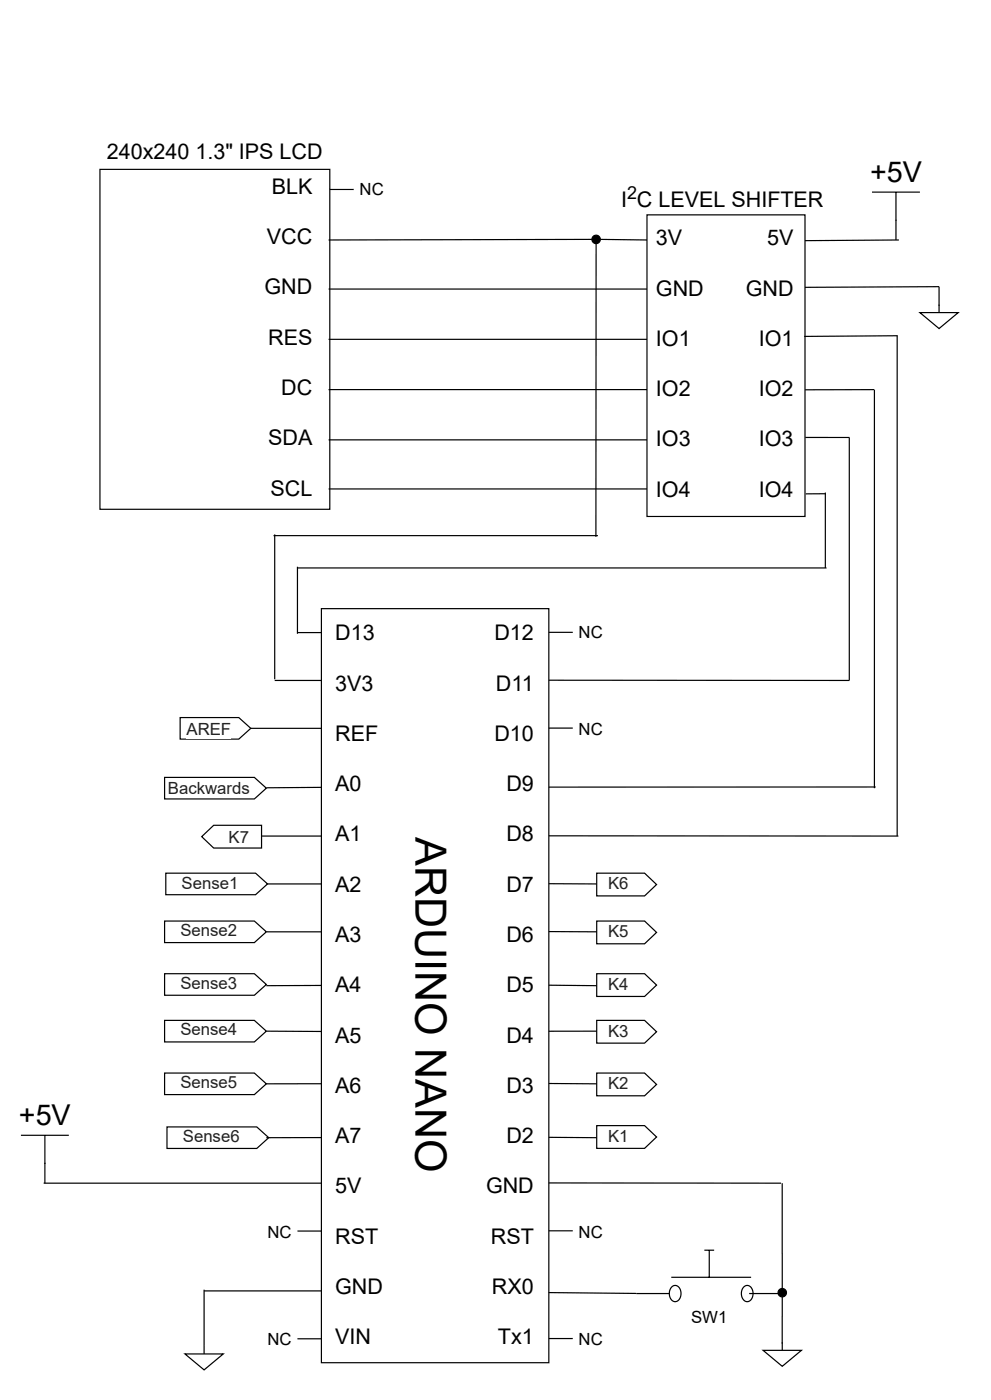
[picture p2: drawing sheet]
<svg xmlns="http://www.w3.org/2000/svg" width="210mm" height="297mm" viewBox="0 0 210 297" stroke-linecap="round" stroke-linejoin="round" font-family="sans-serif">
<g fill="none" stroke="#000" stroke-width=".25">
<path d="M63.1 134.2h5.1M68.2 129.1h48.2v160h-48.2zM53.2 154.5h15M58.3 144.4h9.9M55.5 177.4h12.7M68.2 167l-11.7 .1M56.5 197.7h11.7M56.5 187.5h11.7M56.5 218.8h11.7M68.2 209.1h-11.7M126.6 238.8h10.1l2.6 2.4-2.6 2.4h-10.1zM9.3 251h58.9"/>
<path d="M43.3 273.9h24.9M63.1 261.2h5.1M63.1 284h5.1"/>
</g>
<path d="M129 239.5h4.3v3.5h-4.3z" fill="#fff"/>
<g fill="none" stroke="#000" stroke-width=".25">
<path d="M116.4 134.2h5.1M116.4 154.5h5.1M116.4 144.3l63.8 .1M116.4 177.3l74.2 .1M185.8 167h-69.4M116.4 197.6l10.2 .1M116.4 187.5h10.2M116.4 209l10.2 .1M126.6 218.8h-10.2M68.2 229.9h-12M116.4 229.9h10.2M126.6 227.6h10.1l2.6 2.5-2.6 2.4h-10.1z"/>
<path d="M68.2 241.3l-11.7 .1M116.4 251h49.3M116.4 241.3l10.2 .1M116.4 274.2l18.6 .2M116.4 261.1h5.1M116.4 284h5.1"/>
</g>
<path d="M129 228.3h4.3v3.5h-4.3z" fill="#fff"/>
<path d="M126.6 216.5h10.1l2.6 2.4-2.6 2.4h-10.1z" fill="none" stroke="#000" stroke-width=".25"/>
<path d="M129 217.1h4.3v3.6h-4.3z" fill="#fff"/>
<path d="M126.6 206.6h10.1l2.6 2.4-2.6 2.4h-10.1z" fill="none" stroke="#000" stroke-width=".25"/>
<path d="M129 207.2h4.3v3.6h-4.3z" fill="#fff"/>
<path d="M35.2 185.2h19l2.6 2.3-2.6 2.3h-19z" fill="none" stroke="#000" stroke-width=".25"/>
<path d="M38.6 185.9h11.9v3.5h-11.9z" fill="#fff"/>
<path d="M34.9 195.4h19.1l2.5 2.3-2.5 2.3h-19.1z" fill="none" stroke="#000" stroke-width=".25"/>
<path d="M38.3 195.8h12v3.5h-12z" fill="#fff"/>
<path d="M34.9 206.6h19.1l2.5 2.3-2.5 2.2h-19.1z" fill="none" stroke="#000" stroke-width=".25"/>
<path d="M38.3 207h12v3.5h-12z" fill="#fff"/>
<path d="M34.9 216.5h19.1l2.5 2.3-2.5 2.2h-19.1z" fill="none" stroke="#000" stroke-width=".25"/>
<path d="M38.3 216.9h12v3.5h-12z" fill="#fff"/>
<path d="M34.9 227.6h19.1l2.5 2.3-2.5 2.3h-19.1z" fill="none" stroke="#000" stroke-width=".25"/>
<path d="M38.3 228h12v3.6h-12z" fill="#fff"/>
<path d="M35.4 239.1h19.1l2.5 2.3-2.5 2.2h-19.1z" fill="none" stroke="#000" stroke-width=".25"/>
<path d="M38.9 239.5h11.9v3.5h-11.9z" fill="#fff"/>
<path d="M126.6 195.4h10.1l2.6 2.4-2.6 2.4h-10.1z" fill="none" stroke="#000" stroke-width=".25"/>
<path d="M129 196h4.3v3.6h-4.3z" fill="#fff"/>
<path d="M126.6 185.2h10.1l2.6 2.5-2.6 2.4h-10.1z" fill="none" stroke="#000" stroke-width=".25"/>
<path d="M129 185.9h4.3v3.5h-4.3z" fill="#fff"/>
<path d="M42.8 177.5l2.5-2.4h10.2v4.8h-10.2z" fill="none" stroke="#000" stroke-width=".25"/>
<path d="M48.5 176h4.3v3.5h-4.3z" fill="#fff"/>
<path d="M38.2 152.2h12.5l2.5 2.3-2.5 2.3h-12.5z" fill="none" stroke="#000" stroke-width=".25"/>
<path d="M39.6 153.1h9.4v3.6h-9.4z" fill="#fff"/>
<path d="M165.9 251v22.4M135 274.4h7M142.4 271h16.9M142.5 273a1.19 1.19 0 0 1 1.4-.1 1.19 1.19 0 0 1 .5 1.2 1.49 1.49 0 0 1-1.5 2 2.03 2.03 0 0 1-.4-3.1zM149.4 265.2h2.1M150.5 265.2v5.8M157.8 273a1.19 1.19 0 0 1 1.3-.1 1.19 1.19 0 0 1 .6 1.2 1.49 1.49 0 0 1-1.5 2 2.03 2.03 0 0 1-.4-3.1zM158.9 274.4h7" fill="none" stroke="#000" stroke-width=".25"/>
<path d="M161.9 286.5h8.1l-4.1 3.4z" fill="#fff"/>
<g fill="none" stroke="#000" stroke-width=".25">
<path d="M165.9 275.1v11.4M161.9 286.5h8.1l-4.1 3.4z"/>
<circle cx="165.9" cy="274.2" r=".89"/>
</g>
<circle cx="165.9" cy="274.2" r=".89" fill="#000"/>
<path d="M39.2 287.2h8.2l-4.1 3.4z" fill="#fff"/>
<g fill="none" stroke="#000" stroke-width=".25">
<path d="M137.3 45.6h33.5v64h-33.5zM190.3 71.2v106.2M190.4 71.2l-19.8 .2M170.8 92.8h9.4v51.6M185.4 82.7h-14.6M185.5 82.7v84.5M58 113.6h68.8M58.3 113.4v30.7M175.1 104.5v16M175.1 104.7l-4.2 .1M63.1 120.2v14.3M63.1 120.5h112.2"/>
<path d="M4.4 240.9h10.2M9.5 240.9v10.1M43.3 273.6v13.6M39.2 287.2h8.2l-4.1 3.4z"/>
</g>
<path d="M195.1 66.3h8.2l-4.1 3.4z" fill="#fff"/>
<g fill="none" stroke="#000" stroke-width=".25">
<path d="M21.2 35.9h48.8v72.1h-48.8zM125.6 50.8l-55.9 .1M126.5 51.7l-.1 62.2M127.3 50.8l10 .1M185 40.8h10.1M190.1 40.8v10.1M190.7 50.9l-19.9 .2M69.7 72h67.6M69.7 61.3h67.6M170.8 61l28.4-.2v5.5M195.1 66.3h8.2l-4.1 3.4zM69.7 93.3h67.6"/>
<path d="M69.7 82.7h67.6M69.7 103.7h67.6M34.9 164.9h19.1l2.5 2.3-2.5 2.3h-19.1z"/>
<circle cx="126.5" cy="50.8" r=".89"/>
</g>
<circle cx="126.5" cy="50.8" r=".89" fill="#000"/>
<path d="M35.6 165.6h17.5v3.5h-17.5z" fill="#fff"/>
<path d="M70 40.2h5" fill="none" stroke="#000" stroke-width=".25"/>
<text font-size="9.1" x="88.1" y="177.6" transform="rotate(90 88.1 177.6)">ARDUINO NANO</text>
<g font-size="6.1">
<text x="184.6" y="38.6">+5V</text>
<text x="4" y="238.7">+5V</text>
</g>
<g font-size="4.6">
<text x="22.7" y="33.8">240x240 1.3&quot; IPS LCD</text>
<text x="57.6" y="41.1">BLK</text>
<text x="131.7" y="43.9">I C LEVEL SHIFTER</text>
<text x="56.6" y="51.8">VCC</text>
<text x="139.2" y="52.1">3V</text>
<text x="162.8" y="52.1">5V</text>
<text x="56.1" y="62.5">GND</text>
<text x="139.2" y="62.7">GND</text>
<text x="158.2" y="62.7">GND</text>
<text x="56.9" y="73.1">RES</text>
<text x="139.2" y="73.4">IO1</text>
<text x="161" y="73.4">IO1</text>
<text x="59.7" y="83.8">DC</text>
<text x="139.2" y="84.1">IO2</text>
<text x="161" y="84.1">IO2</text>
<text x="56.9" y="94.5">SDA</text>
<text x="139.2" y="94.7">IO3</text>
<text x="161" y="94.7">IO3</text>
<text x="57.4" y="105.1">SCL</text>
<text x="139.2" y="105.4">IO4</text>
<text x="161" y="105.4">IO4</text>
<text x="71.1" y="135.9">D13</text>
<text x="104.9" y="135.9">D12</text>
<text x="71.1" y="146.5">3V3</text>
<text x="105.2" y="146.5">D11</text>
<text x="71.1" y="157.2">REF</text>
<text x="104.9" y="157.2">D10</text>
<text x="71.1" y="167.8">A0</text>
<text x="107.4" y="167.8">D9</text>
<text x="71.1" y="178.5">A1</text>
<text x="107.4" y="178.5">D8</text>
<text x="71.1" y="189.2">A2</text>
<text x="107.4" y="189.2">D7</text>
<text x="71.1" y="199.8">A3</text>
<text x="107.4" y="199.8">D6</text>
<text x="71.1" y="210.5">A4</text>
<text x="107.4" y="210.5">D5</text>
<text x="71.1" y="221.2">A5</text>
<text x="107.4" y="221.2">D4</text>
<text x="71.1" y="231.8">A6</text>
<text x="107.4" y="231.8">D3</text>
<text x="71.1" y="242.5">A7</text>
<text x="107.4" y="242.5">D2</text>
<text x="71.1" y="253.2">5V</text>
<text x="103.1" y="253.2">GND</text>
<text x="71.1" y="263.8">RST</text>
<text x="104.1" y="263.8">RST</text>
<text x="71.1" y="274.5">GND</text>
<text x="104.4" y="274.5">RX0</text>
<text x="71.1" y="285.2">VIN</text>
<text x="105.6" y="285.2">Tx1</text>
</g>
<text font-size="3.8" x="133" y="42.2">2</text>
<g font-size="3.6">
<text x="76.3" y="41.4">NC</text>
<text x="122.7" y="135.3">NC</text>
<text x="122.7" y="155.9">NC</text>
<text x="56.7" y="262.6">NC</text>
<text x="122.7" y="262.6">NC</text>
<text x="146.6" y="280.6">SW1</text>
<text x="56.7" y="285.4">NC</text>
<text x="122.7" y="285.4">NC</text>
</g>
<g font-size="3.6" fill="#202124">
<text x="39.6" y="155.9">AREF</text>
<text x="35.6" y="168.4">Backwards</text>
<text x="48.5" y="178.8">K7</text>
<text x="38.5" y="188.7">Sense1</text>
<text x="129" y="188.7">K6</text>
<text x="38.3" y="198.6">Sense2</text>
<text x="129" y="198.8">K5</text>
<text x="38.3" y="209.7">Sense3</text>
<text x="129" y="210">K4</text>
<text x="38.3" y="219.7">Sense4</text>
<text x="129" y="219.9">K3</text>
<text x="38.3" y="230.8">Sense5</text>
<text x="129" y="231.1">K2</text>
<text x="38.8" y="242.3">Sense6</text>
<text x="129" y="242.3">K1</text>
</g>
</svg>
